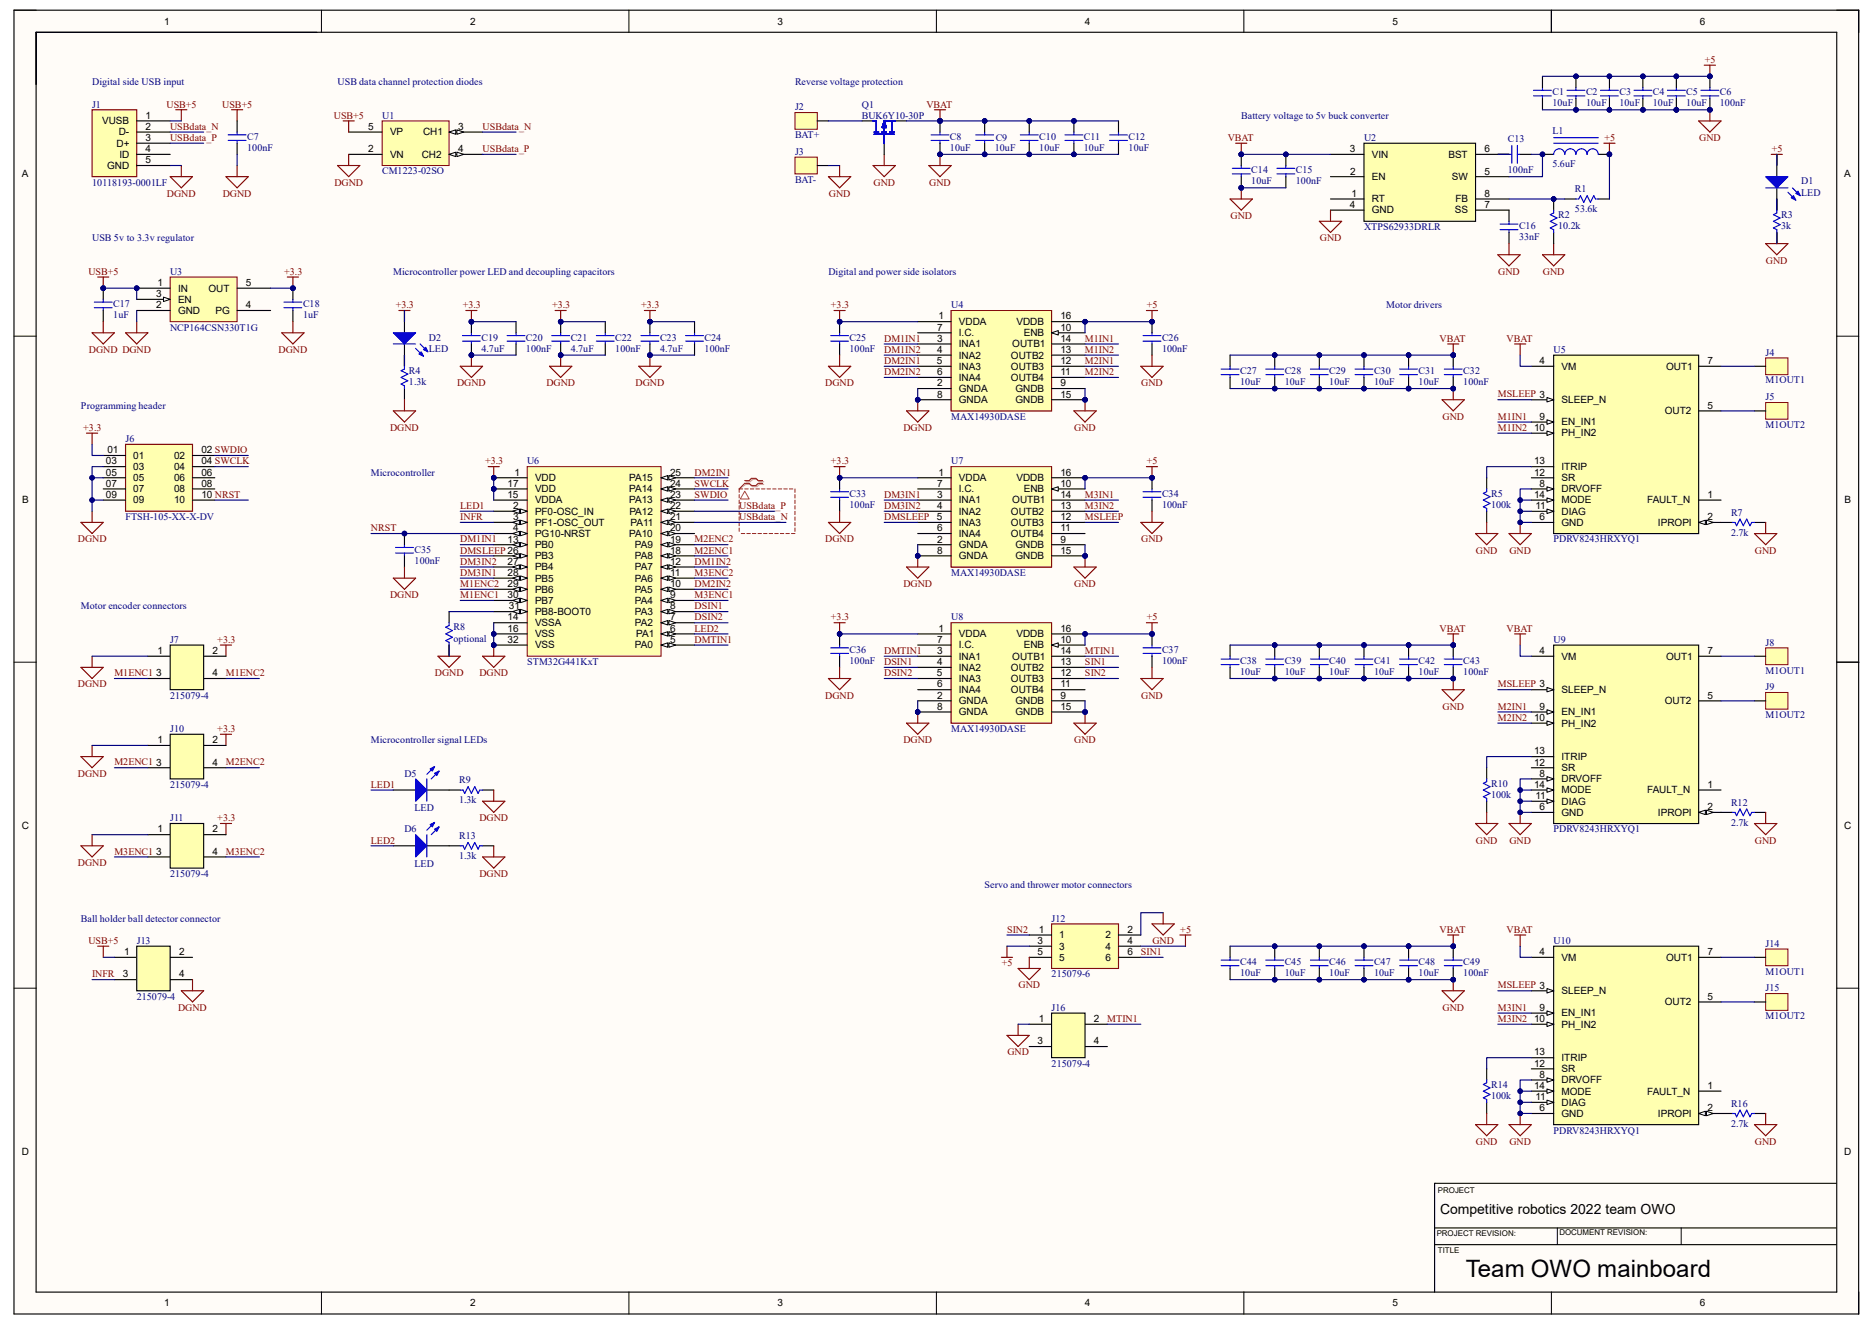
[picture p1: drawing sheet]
# Altium project picr22-team-owo-mainboard.PrjPcb
1 sheet, 94 parts. Net scope: global (net labels, ports and power ports of the same name join across sheets).
Board file: picr22-team-owo-mainboard.PcbDoc

## Sheet picr22-team-owo-mainboard.SchDoc: Team OWO mainboard
size 420 x 297 mm; SheetNumber: 1; SheetTotal: 1; SPICEModelCacheXBEYWOXU: <root> / <DocumentId>XBEYWOXU</DocumentId> / </root>; Project: Competitive robotics 2022 team OWO

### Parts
C1  value 10uF  [Capacitor 1206]  (hidden comment: Generic SMD capacitor)
C2  value 10uF  [Capacitor 1206]  (hidden comment: Generic SMD capacitor)
C3  value 10uF  [Capacitor 1206]  (hidden comment: Generic SMD capacitor)
C4  value 10uF  [Capacitor 1206]  (hidden comment: Generic SMD capacitor)
C5  value 10uF  [Capacitor 1206]  (hidden comment: Generic SMD capacitor)
C6  value 100nF  [Capacitor 0603]  (hidden comment: Generic SMD capacitor)
C7  value 100nF  [Capacitor 0603]  (hidden comment: Generic SMD capacitor)
C8  value 10uF  [Capacitor 1206]  (hidden comment: Generic SMD capacitor)
C9  value 10uF  [Capacitor 1206]  (hidden comment: Generic SMD capacitor)
C10  value 10uF  [Capacitor 1206]  (hidden comment: Generic SMD capacitor)
C11  value 10uF  [Capacitor 1206]  (hidden comment: Generic SMD capacitor)
C12  value 10uF  [Capacitor 1206]  (hidden comment: Generic SMD capacitor)
C13  value 100nF  [Capacitor 0603]  (hidden comment: Generic SMD capacitor)
C14  value 10uF  [Capacitor 1206]  (hidden comment: Generic SMD capacitor)
C15  value 100nF  [Capacitor 0603]  (hidden comment: Generic SMD capacitor)
C16  value 33nF  [Capacitor 0603]  (hidden comment: Generic SMD capacitor)
C17  value 1uF  [Capacitor 0603]  (hidden comment: Generic SMD capacitor)
C18  value 1uF  [Capacitor 0603]  (hidden comment: Generic SMD capacitor)
C19  value 4.7uF  [Capacitor 1206]  (hidden comment: Generic SMD capacitor)
C20  value 100nF  [Capacitor 0603]  (hidden comment: Generic SMD capacitor)
C21  value 4.7uF  [Capacitor 1206]  (hidden comment: Generic SMD capacitor)
C22  value 100nF  [Capacitor 0603]  (hidden comment: Generic SMD capacitor)
C23  value 4.7uF  [Capacitor 1206]  (hidden comment: Generic SMD capacitor)
C24  value 100nF  [Capacitor 0603]  (hidden comment: Generic SMD capacitor)
C25  value 100nF  [Capacitor 0603]  (hidden comment: Generic SMD capacitor)
C26  value 100nF  [Capacitor 0603]  (hidden comment: Generic SMD capacitor)
C27  value 10uF  [Capacitor 1206]  (hidden comment: Generic SMD capacitor)
C28  value 10uF  [Capacitor 1206]  (hidden comment: Generic SMD capacitor)
C29  value 10uF  [Capacitor 1206]  (hidden comment: Generic SMD capacitor)
C30  value 10uF  [Capacitor 1206]  (hidden comment: Generic SMD capacitor)
C31  value 10uF  [Capacitor 1206]  (hidden comment: Generic SMD capacitor)
C32  value 100nF  [Capacitor 0603]  (hidden comment: Generic SMD capacitor)
C33  value 100nF  [Capacitor 0603]  (hidden comment: Generic SMD capacitor)
C34  value 100nF  [Capacitor 0603]  (hidden comment: Generic SMD capacitor)
C35  value 100nF  [Capacitor 0603]  (hidden comment: Generic SMD capacitor)
C36  value 100nF  [Capacitor 0603]  (hidden comment: Generic SMD capacitor)
C37  value 100nF  [Capacitor 0603]  (hidden comment: Generic SMD capacitor)
C38  value 10uF  [Capacitor 1206]  (hidden comment: Generic SMD capacitor)
C39  value 10uF  [Capacitor 1206]  (hidden comment: Generic SMD capacitor)
C40  value 10uF  [Capacitor 1206]  (hidden comment: Generic SMD capacitor)
C41  value 10uF  [Capacitor 1206]  (hidden comment: Generic SMD capacitor)
C42  value 10uF  [Capacitor 1206]  (hidden comment: Generic SMD capacitor)
C43  value 100nF  [Capacitor 0603]  (hidden comment: Generic SMD capacitor)
C44  value 10uF  [Capacitor 1206]  (hidden comment: Generic SMD capacitor)
C45  value 10uF  [Capacitor 1206]  (hidden comment: Generic SMD capacitor)
C46  value 10uF  [Capacitor 1206]  (hidden comment: Generic SMD capacitor)
C47  value 10uF  [Capacitor 1206]  (hidden comment: Generic SMD capacitor)
C48  value 10uF  [Capacitor 1206]  (hidden comment: Generic SMD capacitor)
C49  value 100nF  [Capacitor 0603]  (hidden comment: Generic SMD capacitor)
D1  LED  [DIODE 0603]
D2  LED  [DIODE 0603]
D5  LED  [DIODE 0603]
D6  LED  [DIODE 0603]
J1  10118193-0001LF  [USB port]
J2  BAT+  [5x5mm pad]
J3  BAT-  [5x5mm pad]
J4  M1OUT1  [3x3mm pad]
J5  M1OUT2  [3x3mm pad]
J6  FTSH-105-XX-X-DV  [SAMTEC_FTSH-105-XX-X-DV]
J7  215079-4  [CONN_215079-4_TYC]
J8  M1OUT1  [3x3mm pad]
J9  M1OUT2  [3x3mm pad]
J10  215079-4  [CONN_215079-4_TYC]
J11  215079-4  [CONN_215079-4_TYC]
J12  215079-6  [CONN_215079-6_TYC]
J13  215079-4  [CONN_215079-4_TYC]
J14  M1OUT1  [3x3mm pad]
J15  M1OUT2  [3x3mm pad]
J16  215079-4  [CONN_215079-4_TYC]
L1  value 5.6uF  [Inductor ?]  (hidden comment: Inductor)
Q1  BUK6Y10-30P  [DPAK127P600X120-5N]
R1  value 53.6k  [Resistor 0603]  (hidden comment: Generic SMD resistor)
R2  value 10.2k  [Resistor 0603]  (hidden comment: Generic SMD resistor)
R3  value 3k  [Resistor 0603]  (hidden comment: Generic SMD resistor)
R4  value 1.3k  [Resistor 0603]  (hidden comment: Generic SMD resistor)
R5  value 100k  [Resistor 0603]  (hidden comment: Generic SMD resistor)
R7  value 2.7k  [Resistor 0603]  (hidden comment: Generic SMD resistor)
R8  value optional  [Resistor 0603]  (hidden comment: Generic SMD resistor)
R9  value 1.3k  [Resistor 0603]  (hidden comment: Generic SMD resistor)
R10  value 100k  [Resistor 0603]  (hidden comment: Generic SMD resistor)
R12  value 2.7k  [Resistor 0603]  (hidden comment: Generic SMD resistor)
R13  value 1.3k  [Resistor 0603]  (hidden comment: Generic SMD resistor)
R14  value 100k  [Resistor 0603]  (hidden comment: Generic SMD resistor)
R16  value 2.7k  [Resistor 0603]  (hidden comment: Generic SMD resistor)
U1  CM1223-02SO  [SOT95P280X145-5N]
U2  XTPS62933DRLR  [SOT-5X3 8N]
U3  NCP164CSN330T1G  [TSOP95P280X110-5N]
U4  MAX14930DASE  [SOIC127P630X175-16N]
U5  PDRV8243HRXYQ1  [RXY0014A-MFG]
U6  STM32G441KxT  [TQFP80P900X900X160-32N]
U7  MAX14930DASE  [SOIC127P630X175-16N]
U8  MAX14930DASE  [SOIC127P630X175-16N]
U9  PDRV8243HRXYQ1  [RXY0014A-MFG]
U10  PDRV8243HRXYQ1  [RXY0014A-MFG]

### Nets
+3.3: C18.2 C19.2 C20.2 C21.2 C22.2 C23.2 C24.2 C25.2 C33.2 C36.2 D2.1(A) J6.01 J7.2 J10.2 J11.2 U3.5(OUT) U4.1(VDDA) U6.1(VDD) U6.15(VDDA) U6.17(VDD) U7.1(VDDA) U8.1(VDDA)
+5: C1.2 C2.2 C3.2 C4.2 C5.2 C6.1 C26.2 C34.2 C37.2 D1.1(A) J12.3 J12.4 L1.2 R1.2 U4.10(ENB) U4.16(VDDB) U7.10(ENB) U7.16(VDDB) U8.10(ENB) U8.16(VDDB)
DGND: C7.1 C17.1 C18.1 C19.1 C20.1 C21.1 C22.1 C23.1 C24.1 C25.1 C33.1 C35.1 C36.1 J1.5(GND) J6.03 J6.05 J6.09 J7.1 J10.1 J11.1 J13.4 R4.1 R8.1 R9.1 R13.1 U1.2(VN) U3.2(GND) U4.2(GNDA) U4.8(GNDA) U6.14(VSSA) U6.16(VSS) U6.32(VSS) U7.2(GNDA) U7.8(GNDA) U8.2(GNDA) U8.8(GNDA)
GND: C1.1 C2.1 C3.1 C4.1 C5.1 C6.2 C8.1 C9.1 C10.1 C11.1 C12.1 C14.1 C15.1 C16.2 C26.1 C27.1 C28.1 C29.1 C30.1 C31.1 C32.1 C34.1 C37.1 C38.1 C39.1 C40.1 C41.1 C42.1 C43.1 C44.1 C45.1 C46.1 C47.1 C48.1 C49.1 J3.1 J12.2 J12.5 J16.1 Q1.4(G) R2.1 R3.1 R5.1 R7.1 R10.1 R12.1 R14.1 R16.1 U2.4(GND) U4.9(GNDB) U4.15(GNDB) U5.6(GND) U5.8(DRVOFF) U5.11(DIAG) U5.14(MODE) U7.9(GNDB) U7.15(GNDB) U8.9(GNDB) U8.15(GNDB) U9.6(GND) U9.8(DRVOFF) U9.11(DIAG) U9.14(MODE) U10.6(GND) U10.8(DRVOFF) U10.11(DIAG) U10.14(MODE)
USB+5: C7.2 C17.2 J1.1(VUSB) J13.1 U1.5(VP) U3.1(IN) U3.3(EN)
VBAT: C8.2 C9.2 C10.2 C11.2 C12.2 C14.2 C15.2 C27.2 C28.2 C29.2 C30.2 C31.2 C32.2 C38.2 C39.2 C40.2 C41.2 C42.2 C43.2 C44.2 C45.2 C46.2 C47.2 C48.2 C49.2 Q1.1,2,3(S) U2.3(VIN) U5.4(VM) U9.4(VM) U10.4(VM)
DM1IN1: U4.3(INA1) U6.13(PB0)
DM1IN2: U4.4(INA2) U6.12(PA7)
DM2IN1: U4.5(INA3) U6.25(PA15)
DM2IN2: U4.6(INA4) U6.10(PA5)
DM3IN1: U6.28(PB5) U7.3(INA1)
DM3IN2: U6.27(PB4) U7.4(INA2)
DMSLEEP: U6.26(PB3) U7.5(INA3)
DMTIN1: U6.5(PA0) U8.3(INA1)
DSIN1: U6.8(PA3) U8.4(INA2)
DSIN2: U6.7(PA2) U8.5(INA3)
INFR: J13.3 U6.3(PF1-OSC_OUT)
LED1: D5.1(A) U6.2(PF0-OSC_IN)
LED2: D6.1(A) U6.6(PA1)
M1ENC1: J7.3 U6.30(PB7)
M1ENC2: J7.4 U6.29(PB6)
M1IN1: U4.14(OUTB1) U5.9(EN_IN1)
M1IN2: U4.13(OUTB2) U5.10(PH_IN2)
M2ENC1: J10.3 U6.18(PA8)
M2ENC2: J10.4 U6.19(PA9)
M2IN1: U4.12(OUTB3) U9.9(EN_IN1)
M2IN2: U4.11(OUTB4) U9.10(PH_IN2)
M3ENC1: J11.3 U6.9(PA4)
M3ENC2: J11.4 U6.11(PA6)
M3IN1: U7.14(OUTB1) U10.9(EN_IN1)
M3IN2: U7.13(OUTB2) U10.10(PH_IN2)
MSLEEP: U5.3(SLEEP_N) U7.12(OUTB3) U9.3(SLEEP_N) U10.3(SLEEP_N)
MTIN1: J16.2 U8.14(OUTB1)
NRST: C35.2 J6.10 U6.4(PG10-NRST)
SIN1: J12.6 U8.13(OUTB2)
SIN2: J12.1 U8.12(OUTB3)
SWCLK: J6.04 U6.24(PA14)
SWDIO: J6.02 U6.23(PA13)
USBdata_N: J1.2(D-) U1.3(CH1) U6.21(PA11)
USBdata_P: J1.3(D+) U1.4(CH2) U6.22(PA12)
NetC13_1: C13.1 L1.1 U2.5(SW)
NetC13_2: C13.2 U2.6(BST)
NetC16_1: C16.1 U2.7(SS)
NetD1_2: D1.2(K) R3.2
NetD2_2: D2.2(K) R4.2
NetD5_2: D5.2(K) R9.2
NetD6_2: D6.2(K) R13.2
NetJ2_1: J2.1 Q1.5(D)
NetJ4_1: J4.1 U5.7(OUT1)
NetJ5_1: J5.1 U5.5(OUT2)
NetJ8_1: J8.1 U9.7(OUT1)
NetJ9_1: J9.1 U9.5(OUT2)
NetJ14_1: J14.1 U10.7(OUT1)
NetJ15_1: J15.1 U10.5(OUT2)
NetR1_1: R1.1 R2.2 U2.8(FB)
NetR5_2: R5.2 U5.13(ITRIP)
NetR7_2: R7.2 U5.2(IPROPI)
NetR8_2: R8.2 U6.31(PB8-BOOT0)
NetR10_2: R10.2 U9.13(ITRIP)
NetR12_2: R12.2 U9.2(IPROPI)
NetR14_2: R14.2 U10.13(ITRIP)
NetR16_2: R16.2 U10.2(IPROPI)

Not connected (* = marked no-connect by the designer): J1 4(ID); J6 06 07 08; J13 2; J16 3 4; U2 1(RT) 2(EN); U3 4(PG); U4 7(I.C.); U5 1(FAULT_N) 12(SR); U6 20(PA10); U7 6(INA4) 7(I.C.) 11(OUTB4); U8 6(INA4) 7(I.C.) 11(OUTB4); U9 1(FAULT_N) 12(SR); U10 1(FAULT_N) 12(SR)

### Layout directives
differential pair; differential pair class USB: USBdata_N, USBdata_P

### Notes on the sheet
- (near J1) Digital side USB input
- USB data channel protection diodes
- Reverse voltage protection
- Battery voltage to 5v buck converter
- USB 5v to 3.3v regulator
- Microcontroller power LED and decoupling capacitors
- Digital and power side isolators
- Motor drivers
- Programming header
- Microcontroller
- Motor encoder connectors
- Microcontroller signal LEDs
- Servo and thrower motor connectors
- (near J13) Ball holder ball detector connector
